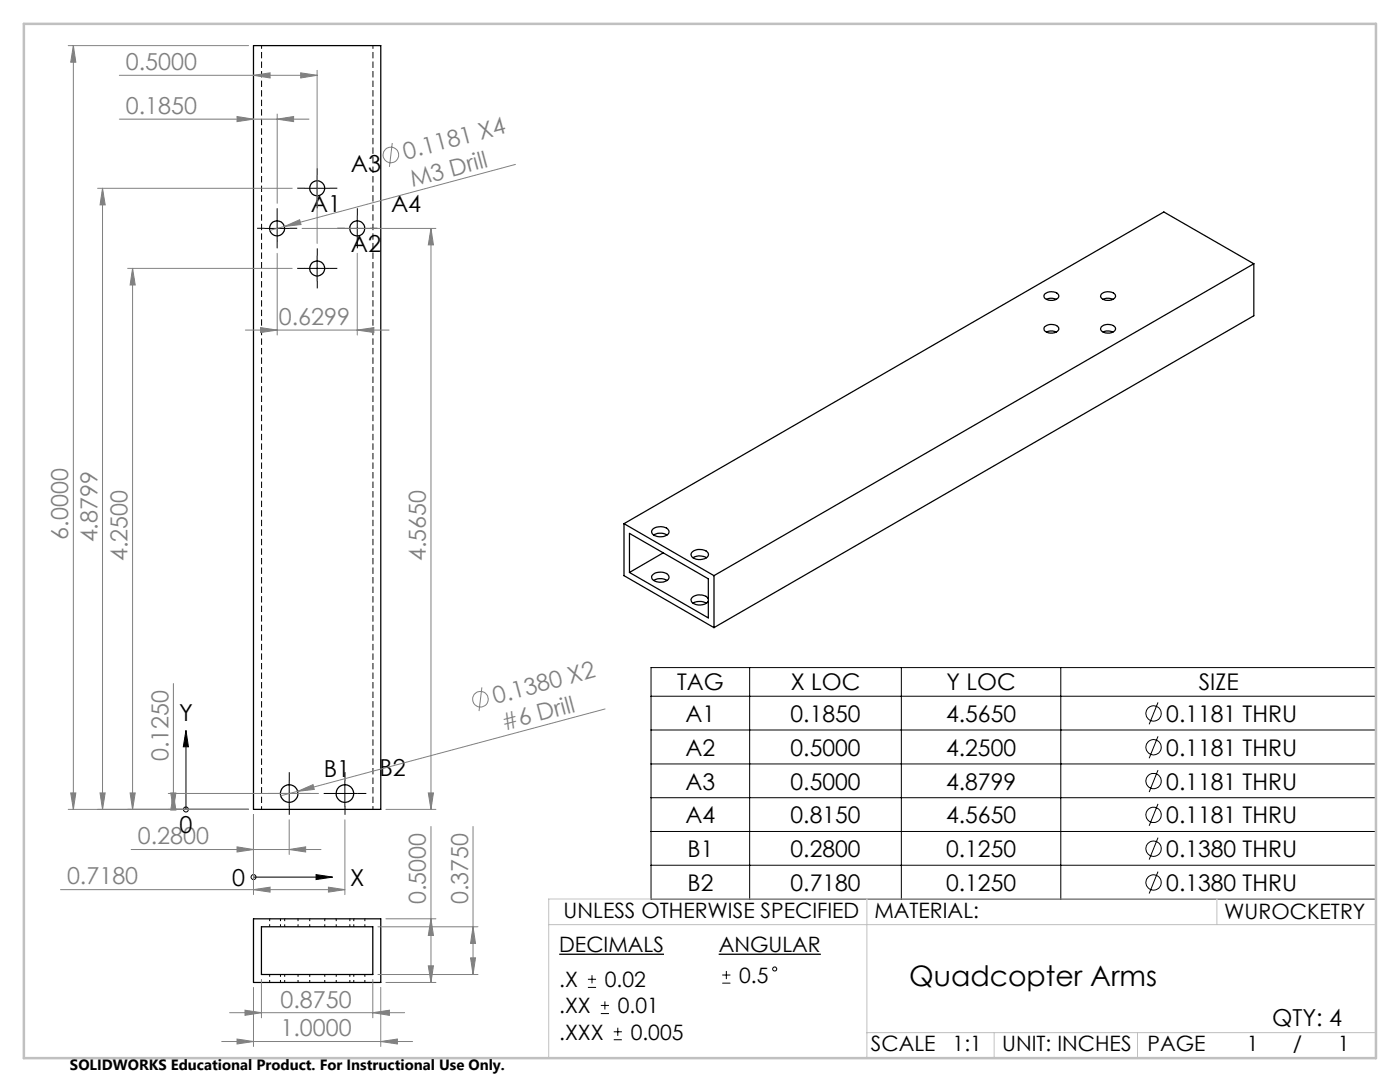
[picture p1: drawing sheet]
<svg xmlns="http://www.w3.org/2000/svg" width="279mm" height="216mm" viewBox="0 0 279 216" stroke-linecap="round" stroke-linejoin="round" font-family="sans-serif">
<g fill="none" stroke="#000" stroke-width=".2" stroke-dasharray="1.3 .6" stroke-dashoffset=".8" stroke-linecap="butt">
<path d="M53.8 194.4v1.6M53.8 183.3v1.6M56 194.4v1.6M56 183.3v1.6M56.8 196v-1.6M56.8 184.9v-1.6M59.5 196v-1.6M59.5 184.9v-1.6M61.8 183.3v1.6M61.8 194.4v1.6M64.8 184.9v-1.6M64.8 196v-1.6"/>
<path d="M67.1 194.4v1.6M67.1 183.3v1.6M69.8 194.4v1.6M69.8 183.3v1.6M70.6 196v-1.6M70.6 184.9v-1.6M72.8 196v-1.6M72.8 184.9v-1.6"/>
</g>
<g fill="none" stroke="#000" stroke-width=".25">
<path d="M50.6 9.1h25.4v152.4h-25.4zM208.5 58.7a2.01 2.01 0 0 1 2.8 .2 1.03 1.03 0 0 1-1.2 1h-.8a.82 .82 0 0 1-.8-1.2zM208.8 59.7l.8-.2 1.2 .2M219.8 58.7a2.01 2.01 0 0 1 2.8 .2 1.03 1.03 0 0 1-1.2 1h-.8a.82 .82 0 0 1-.8-1.2zM220.1 59.7l.8-.2 1.2 .2M250.2 52.6l-107.7 62.3M250.2 52.6v10.4l-107.7 62.2M250.2 52.6l-17.9-10.3-107.8 62.2M208.5 65.2a2.01 2.01 0 0 1 2.8 .2 1.03 1.03 0 0 1-1.2 1.1l-.8-.1a.82 .82 0 0 1-.8-1.2zM208.8 66.3l.8-.3 1.2 .3M219.8 65.2a2.01 2.01 0 0 1 2.8 .2 1.03 1.03 0 0 1-1.2 1.1l-.8-.1a.82 .82 0 0 1-.8-1.2zM220.1 66.3l.8-.3 1.2 .3"/>
<path d="M124.5 104.5l18 10.4M124.5 104.5v10.4l18 10.3M125.6 106.4l15.8 9.1v7.8l-15.8-9.1zM130.4 105.5a2.4 2.4 0 0 1 3.1 .3 1 1 0 0 1-1.1 1.3 1.78 1.78 0 0 1-2.4-1.1zM130.4 114.6a2.34 2.34 0 0 1 3.1 .3 1 1 0 0 1-1.1 1.2 1.78 1.78 0 0 1-2.4-1zM130.5 106.8a2.69 2.69 0 0 1 2.6 0M130.5 115.8a2.69 2.69 0 0 1 2.6 0M132.4 110.3l-6.8 3.9M138.2 110.1a2.45 2.45 0 0 1 3.1 .2 1 1 0 0 1-1 1.3 1.73 1.73 0 0 1-2.4-1zM138.3 111.3a2.48 2.48 0 0 1 2.7 0M141.4 119.5a2.3 2.3 0 0 0-3.4-.1 .94 .94 0 0 0 1 1.2l.8 .1a1.9 1.9 0 0 0 1.6-.7M142.5 114.9v10.3"/>
<path d="M138.3 120.4a2.69 2.69 0 0 1 2.7 0M50.6 183.3h25.4v12.7h-25.4zM52.2 184.9h22.2v9.6h-22.2z"/>
<circle cx="63.3" cy="37.5" r="1.49"/>
<circle cx="55.3" cy="45.6" r="1.5"/>
<circle cx="63.3" cy="53.6" r="1.49"/>
<circle cx="71.3" cy="45.6" r="1.5"/>
<circle cx="57.7" cy="158.3" r="1.75"/>
<circle cx="68.8" cy="158.3" r="1.75"/>
</g>
<path d="M52.2 161.5v-152.4M74.4 161.5v-152.4" fill="none" stroke="#000" stroke-width=".2" stroke-dasharray="1.3 .6" stroke-dashoffset=".6" stroke-linecap="butt"/>
<g fill="none" stroke="#808080" stroke-width=".2">
<path d="M13.6 9.1h36M14.6 9.1l.5 3.3h-1zM14.6 9.1v152.4M23.8 15h39.5M50.6 15l3.3-.5v1.1zM60 14.5l3.3 .5-3.3 .6zM63.3 14v34.6M19.5 37.6h38.8M20.5 37.6l.5 3.3h-1zM20.5 37.6v123.9M23.8 23.8h37.9M47.3 23.2l3.3 .6-3.3 .5z"/>
<path d="M55.3 23.8l3.3-.6v1.1zM55.3 22.8v17.8M78.3 28.5l-.6 4.8M102.9 32.8l-46.1 12.4M25.5 53.6h32.8M26.5 53.6l.5 3.3h-1zM26.5 53.6v107.9M55.3 50.6v16.3M56.8 45.2l3-1.3 .3 .9zM56.8 45.2l-3 .8M60.3 45.6h26.7M71.3 50.6v16.3"/>
<path d="M86 45.6l.5 3.3h-1zM86 45.6v115.9M49 65.9h28.6M52 65.4l3.3 .5-3.3 .5zM71.3 65.9l3.3-.5v1zM34.6 136.4v25.1M96.2 137.2l-.6 4.7M14.1 158.2h1l-.5 3.3zM20 158.2h1l-.5 3.3zM26 158.2h1l-.5 3.3zM33.6 158.3h30M34.1 158.2h1l-.5 3.3z"/>
<path d="M34.6 158.3l.5 3.3h-1zM59.4 157.9l3.1-1.3 .2 .9zM59.4 157.9l-3.4 .9M85.5 158.2h1l-.5 3.3zM120.8 141.5l-61.4 16.4M12.1 177.5h56.7M26.2 169.5h37.9M47.3 169l3.3 .5-3.3 .5zM49.6 161.5h-36M50.6 177.5l3.3-.5v1zM50.6 162.5v16M57.7 169.5l3.3-.5v1z"/>
<path d="M57.7 163.6v6.9M65.5 177l3.3 .5-3.3 .5zM68.8 163.6v14.9M77 161.5h10M86 164.9v31.1M94.4 164.9v29.6M50.6 197v11.8M52.2 195.4v7.7M74.4 195.4v7.7M75.4 184.9h20M75.4 194.5h20M76 197v11.8"/>
<path d="M77 196h10M77 183.3h10M85.5 192.7h1l-.5 3.3zM86 183.3l.5 3.4h-1zM93.9 191.1h1l-.5 3.4zM94.4 184.9l.5 3.3h-1zM44.2 207.8h38.1M45.8 202.1h35M47.3 207.3l3.3 .5-3.3 .5zM48.9 201.6l3.3 .5-3.3 .5zM74.4 202.1l3.3-.5v1zM76 207.8l3.3-.5v1z"/>
<circle cx="78" cy="30.9" r="1.56"/>
<circle cx="95.9" cy="139.5" r="1.55"/>
</g>
<g fill="none" stroke="#000" stroke-width=".2">
<path d="M60.8 37.6h5M63.3 35.1v5M52.8 45.6h5M55.3 43.1v5M60.8 53.6h5M63.3 51.1v5M68.8 45.6h5M71.3 43.1v5M129.9 133.2h144.8v46.2h-144.8zM129.9 138.9h144.8M149.6 133.2v46.2M179.9 133.2v46.2"/>
<path d="M211.7 133.2v46.2M37.1 145.7l.5 3.3h-1zM37.1 149v12.5M55.2 158.3h5M57.7 155.9v4.9M66.3 158.3h5M68.8 155.9v4.9M129.9 145.7h144.8M129.9 152.4h144.8M129.9 159.2h144.8M231.1 140.2l-1.8 4.3M231.1 146.9l-1.8 4.4"/>
<path d="M231.1 153.7l-1.8 4.3M35.1 161.5h14.5M50.6 162.5v14.5M50.6 175h12.5M63.1 174.5l3.3 .5-3.3 .5zM129.9 165.9h144.8M129.9 172.6h144.8M231.1 160.4l-1.8 4.4M231.1 167.1l-1.8 4.4M231.1 173.9l-1.8 4.4M117.3 197h1.7M117.3 195.4h1.7"/>
<path d="M118.1 194.6v1.6M120.7 199.8v1.6M144.1 196.2h1.7M144.1 194.6h1.7M145 193.7v1.7M119.9 202.2h1.6M119.9 200.6h1.6M122.5 207.5h1.6M122.5 205.9h1.6M123.3 205.1v1.6"/>
<circle cx="230.2" cy="142.4" r="1.53"/>
<circle cx="230.2" cy="155.8" r="1.53"/>
<circle cx="230.2" cy="149.1" r="1.53"/>
<circle cx="37.1" cy="161.5" r=".5"/>
<circle cx="50.6" cy="175" r=".49"/>
<circle cx="230.2" cy="169.4" r="1.53"/>
<circle cx="230.2" cy="162.6" r="1.53"/>
<circle cx="230.2" cy="176.1" r="1.53"/>
<circle cx="154.6" cy="193.4" r=".41"/>
</g>
<path d="M111.6 190.4h20.9M143.4 190.4h20.4" fill="none" stroke="#000" stroke-width=".26"/>
<g fill="none" stroke="#000" stroke-width=".2" stroke-dasharray="15.2 1.3 1.3 1.3" stroke-linecap="butt">
<path d="M60.8 37.6h-1.5M63.3 35.1v-1.5M65.8 37.6h1.5M52.8 45.6h-1.5M55.3 43.1v-1.5M55.3 48.1v1.5M57.8 45.6h1.5M60.8 53.6h-1.5M63.3 51.1v-1.5M63.3 56.1v1.5M63.3 40.1v1.5M65.8 53.6h1.5"/>
<path d="M68.8 45.6h-1.5M71.3 43.1v-1.5M71.3 48.1v1.5M73.8 45.6h1.5M55.2 158.3h-1.7M57.7 155.8v-1.7M60.2 158.3h1.8M66.4 158.3h-1.8M68.9 155.8v-1.7M71.4 158.3h1.7M57.7 160.8v1.8M68.9 160.8v1.8"/>
</g>
<path d="M173 179.4v31.7M242.9 179.4v5.1M274.6 179.4h-165.1v31.7M109.5 184.5h165.1M173 206.1h101.6M198.4 206.1v5M227 206.1v5" fill="none" stroke="#c0c0c0" stroke-width=".2"/>
<path d="M4.8 4.8h269.8v206.3h-269.8z" fill="none" stroke="#c0c0c0" stroke-width=".5"/>
<path d="M63.1 174.5l3.3 .5-3.3 .5zM37.1 145.7l.5 3.3h-1z" fill="#000"/>
<g fill="#808080">
<path d="M59.4 157.9l3.1-1.3 .2 .9z"/>
<path d="M56.8 45.2l3-1.3 .3 .9z"/>
<path d="M74.4 202.1l3.3-.5v1zM48.9 201.6l3.3 .5-3.3 .5zM60 14.5l3.3 .5-3.3 .6zM50.6 15l3.3-.5v1.1z"/>
<path d="M47.3 207.3l3.3 .5-3.3 .5zM76 207.8l3.3-.5v1zM47.3 169l3.3 .5-3.3 .5zM57.7 169.5l3.3-.5v1zM47.3 23.2l3.3 .6-3.3 .5zM55.3 23.8l3.3-.6v1.1zM50.6 177.5l3.3-.5v1zM65.5 177l3.3 .5-3.3 .5zM52 65.4l3.3 .5-3.3 .5zM71.3 65.9l3.3-.5v1z"/>
<path d="M85.5 192.7h1l-.5 3.3zM86 183.3l.5 3.4h-1zM14.1 158.2h1l-.5 3.3zM14.6 9.1l.5 3.3h-1zM85.5 158.2h1l-.5 3.3zM86 45.6l.5 3.3h-1z"/>
<path d="M94.4 184.9l.5 3.3h-1zM93.9 191.1h1l-.5 3.4zM34.6 158.3l.5 3.3h-1zM34.1 158.2h1l-.5 3.3zM26.5 53.6l.5 3.3h-1zM26 158.2h1l-.5 3.3zM20.5 37.6l.5 3.3h-1zM20 158.2h1l-.5 3.3z"/>
</g>
<text font-size="5.6" x="181.5" y="196.7">Quadcopter Arms</text>
<g font-size="4.7" fill="#808080">
<text x="25.1" y="14">0.5000</text>
<text x="25.1" y="22.7">0.1850</text>
<text x="80.9" y="31.9" transform="rotate(-15 80.9 31.9)">0.1181 X4</text>
<text x="82.3" y="37.3" transform="rotate(-15 82.3 37.3)">M3 Drill</text>
<text x="55.6" y="64.8">0.6299</text>
<text x="13.6" y="107.7" transform="rotate(-90 13.6 107.7)">6.0000</text>
<text x="19.5" y="108.2" transform="rotate(-90 19.5 108.2)">4.8799</text>
<text x="25.5" y="112" transform="rotate(-90 25.5 112)">4.2500</text>
<text x="85" y="112" transform="rotate(-90 85 112)">4.5650</text>
<text x="98.8" y="140.5" transform="rotate(-15 98.8 140.5)">0.1380 X2</text>
<text x="100.6" y="145.8" transform="rotate(-15 100.6 145.8)">#6 Drill</text>
<text x="33.6" y="151.9" transform="rotate(-90 33.6 151.9)">0.1250</text>
<text x="27.5" y="168.5">0.2800</text>
<text x="13.4" y="176.5">0.7180</text>
<text x="85" y="180.4" transform="rotate(-90 85 180.4)">0.5000</text>
<text x="93.4" y="180.4" transform="rotate(-90 93.4 180.4)">0.3750</text>
<text x="56" y="201">0.8750</text>
<text x="56" y="206.8">1.0000</text>
</g>
<g font-size="4.7">
<text x="70" y="34.3">A3</text>
<text x="62" y="42.3">A1</text>
<text x="78" y="42.3">A4</text>
<text x="70" y="50.3">A2</text>
<text x="35.7" y="144">Y</text>
<text x="64.6" y="154.9">B1</text>
<text x="75.8" y="154.9">B2</text>
<text x="35.8" y="166.3">0</text>
<text x="46.3" y="176.8">0</text>
<text x="69.9" y="176.8">X</text>
<text x="253.9" y="204.7">QTY: 4</text>
</g>
<g font-size="4.6">
<text x="135.1" y="137.8">TAG</text>
<text x="157.8" y="137.8">X LOC</text>
<text x="188.9" y="137.8">Y LOC</text>
<text x="239.2" y="137.8">SIZE</text>
<text x="136.8" y="144.1">A1</text>
<text x="157.8" y="144.1">0.1850</text>
<text x="188.8" y="144.1">4.5650</text>
<text x="232.8" y="144.1">0.1181 THRU</text>
<text x="136.8" y="150.8">A2</text>
<text x="157.8" y="150.8">0.5000</text>
<text x="188.8" y="150.8">4.2500</text>
<text x="232.8" y="150.8">0.1181 THRU</text>
<text x="136.8" y="157.6">A3</text>
<text x="157.8" y="157.6">0.5000</text>
<text x="188.8" y="157.6">4.8799</text>
<text x="232.8" y="157.6">0.1181 THRU</text>
<text x="136.8" y="164.3">A4</text>
<text x="157.8" y="164.3">0.8150</text>
<text x="188.8" y="164.3">4.5650</text>
<text x="232.8" y="164.3">0.1181 THRU</text>
<text x="137.2" y="171.1">B1</text>
<text x="157.8" y="171.1">0.2800</text>
<text x="188.8" y="171.1">0.1250</text>
<text x="232.8" y="171.1">0.1380 THRU</text>
<text x="137.2" y="177.8">B2</text>
<text x="157.8" y="177.8">0.7180</text>
<text x="188.8" y="177.8">0.1250</text>
<text x="232.8" y="177.8">0.1380 THRU</text>
</g>
<g font-size="4.2">
<text x="112.5" y="183.3">UNLESS OTHERWISE SPECIFIED</text>
<text x="174.5" y="183.1">MATERIAL:</text>
<text x="244.3" y="183.3">WUROCKETRY</text>
<text x="111.6" y="190">DECIMALS</text>
<text x="143.4" y="190">ANGULAR</text>
<text x="111.6" y="197">.X</text>
<text x="120.7" y="197">0.02</text>
<text x="147.5" y="196.1">0.5</text>
<text x="111.6" y="202.2">.XX</text>
<text x="123.3" y="202.2">0.01</text>
<text x="111.6" y="207.5">.XXX</text>
<text x="125.9" y="207.5">0.005</text>
<text x="173.8" y="209.8">SCALE</text>
<text x="190.1" y="209.8">1:1</text>
<text x="200" y="209.8">UNIT: INCHES</text>
<text x="229" y="209.8">PAGE</text>
<text x="248.8" y="209.8">1</text>
<text x="258" y="209.8">/</text>
<text x="267" y="209.8">1</text>
</g>
<text font-size="3" x="14" y="213.5">SOLIDWORKS Educational Product. For Instructional Use Only.</text>
</svg>
